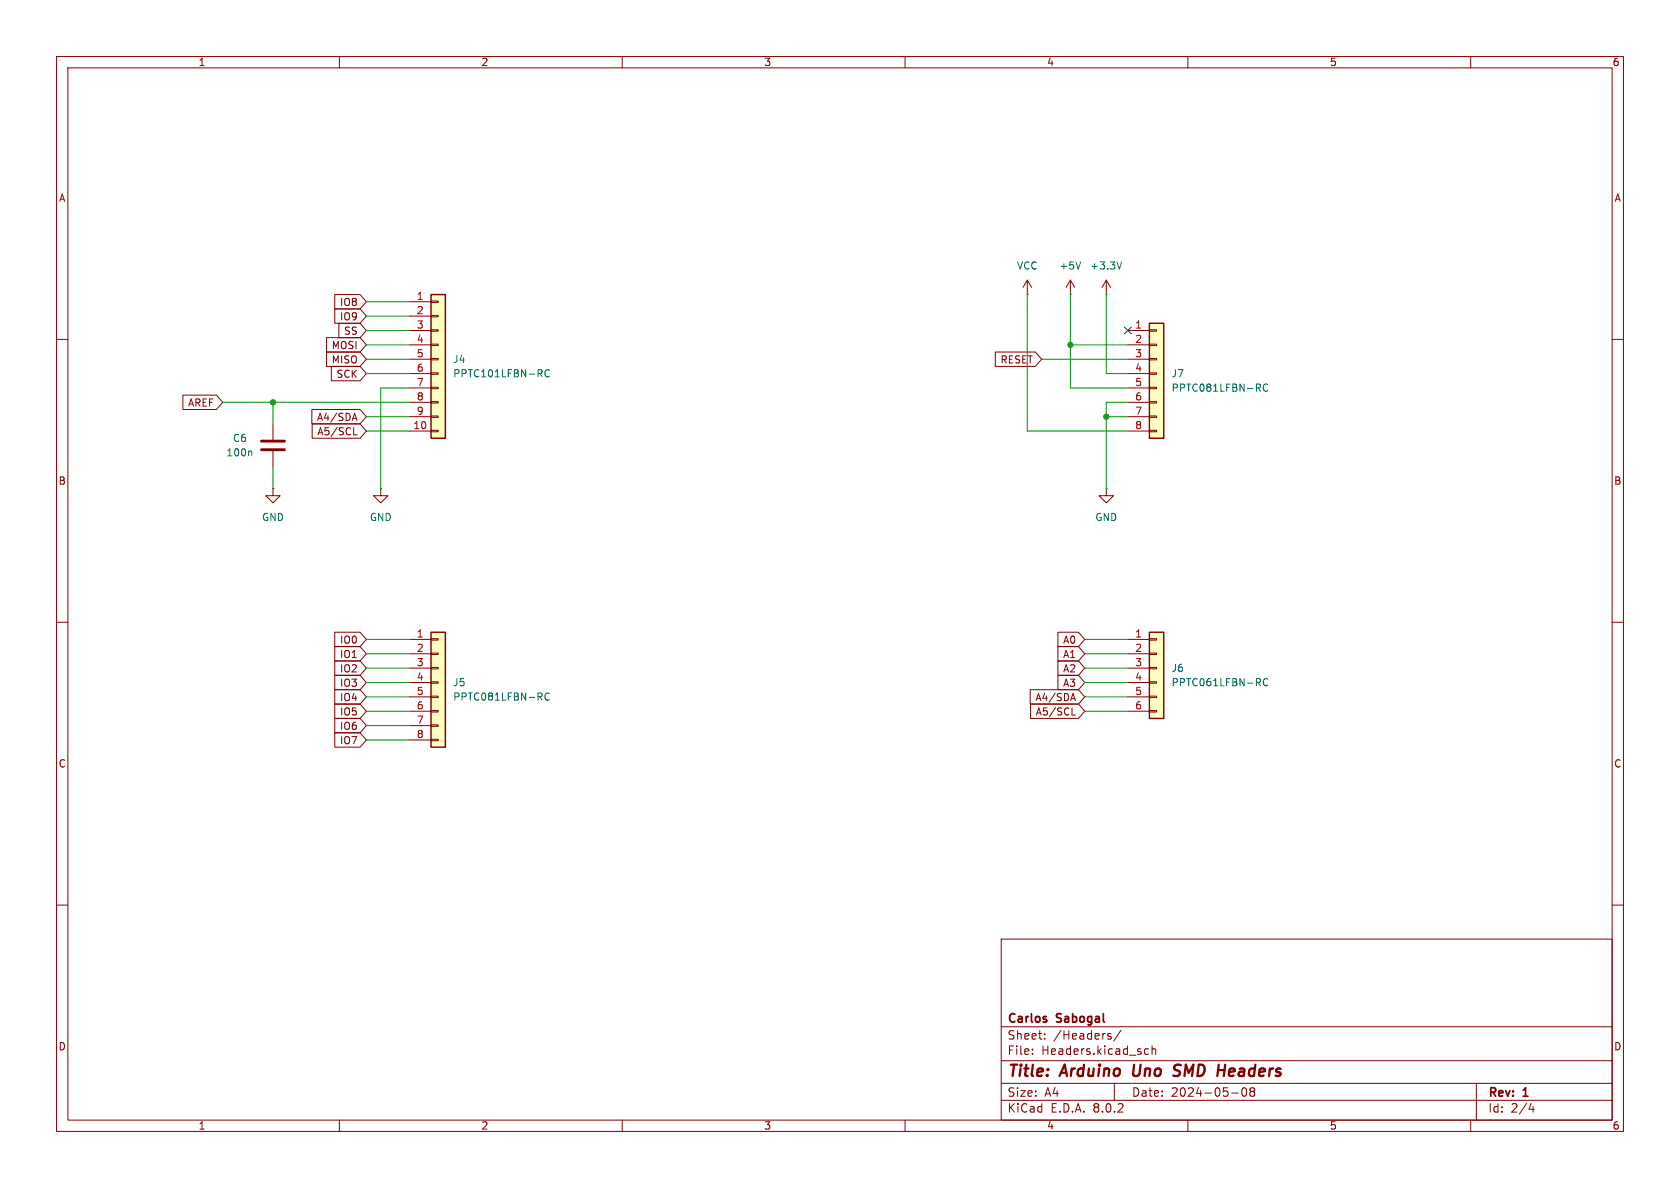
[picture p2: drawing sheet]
<svg xmlns="http://www.w3.org/2000/svg" width="297mm" height="210mm" viewBox="0 0 297 210" stroke-linecap="round" stroke-linejoin="round" font-family="sans-serif">
<g fill="none" stroke="#840000" stroke-width=".18">
<path d="M10 10h277v190h-277zM12 12h273v186h-273zM60 10v2M110 10v2M160 10v2M210 10v2M260 10v2M10 60h2M285 60h2M10 110h2M285 110h2M10 160h2"/>
<path d="M285 160h2M177 166h108v32h-108zM60 198v2M110 198v2M160 198v2M177 194.5h108M177 191.5h108M177 187.5h108M177 181.5h108M182.5 186.3v.1M182.5 185.5v.1M184.7 183.6v.1"/>
<path d="M184.7 182.8v.1M196 183.2l.4 .1 .1 .2-.3 .2h-.2M196 182.7l.4 .1M197 191.5v3M198.2 182.1l-1.3 2M202.4 186.3l.2 .1 .4-.1M203 185.5l-.4-.1-.2 .1M203.7 185.5l.2-.1 .3 .1 .1 .9M203.7 184.9v1.5M210 198v2M217.7 193.2h1.2M219.7 192.4l.2-.1a.81 .81 0 0 1 .6 .6 .81 .81 0 0 1-.3 .8l-.2 .1a.81 .81 0 0 1-.3-1.4z"/>
<path d="M221.2 192.9l-.2-.2 .2-.4 .5 .1 .1 .2-.3 .3M221.2 192.9l-.2 .3v.3l.2 .3 .5-.1 .1-.2-.1-.4-.2-.2M221.2 192.9h.3M260 198v2M261 191.5v6.5M270.7 195l-.4 1.1h.9M271 195.6v1"/>
</g>
<path d="M200.5 188.2l-.2 1.6 .3 .4M207.6 188.8l.1 .3 .8 .3M208.5 190a.85 .85 0 0 1-1.1 .1M208.5 188.2h-.5l-.4 .4M216.6 188.2l-.3 2" fill="none" stroke="#840000" stroke-width=".4"/>
<path d="M203.2 111.8h2.5v15.2h-2.5z" fill="#ffffc2"/>
<g fill="none" stroke="#840000" stroke-width=".18">
<path d="M181.6 52.1h.1M181.6 49.5l-.8 1.3M181.6 49.5v2.6M181.6 49.5l.8 1.3M48.3 74.9v2.8M48.3 79.8v2.8M48.3 86.4v1.2h1.2l-1.2 1.3-1.3-1.3h1.3M48.3 86.4h.1M67.3 86.4v1.2h1.3l-1.3 1.3-1.3-1.3h1.3M67.3 86.4h.1M195.6 86.4v1.2h1.2l-1.2 1.3-1.3-1.3h1.3M195.6 86.4h.1"/>
<path d="M199.4 113h3.8M199.4 115.6h3.8M199.4 118.1h3.8M203.2 118h1.3v.2h-1.3zM203.2 115.4h1.3v.3h-1.3zM203.2 112.9h1.3v.3h-1.3zM199.4 120.7h3.8M199.4 123.2h3.8M199.4 125.7h3.8M203.2 125.6h1.3v.3h-1.3zM203.2 123.1h1.3v.2h-1.3zM203.2 120.5h1.3v.3h-1.3z"/>
</g>
<path d="M203.2 111.8h2.5v15.2h-2.5z" fill="none" stroke="#840000" stroke-width=".25"/>
<path d="M44.3 79.7l.2 .2v.7M224.1 120.1a.6 .6 0 0 0-.8 .4 .6 .6 0 0 0 .6 .7l.2-.1" fill="none" stroke="#006464" stroke-width=".18"/>
<path d="M46.2 79.5h4.1M46.2 78h4.1" fill="none" stroke="#840000" stroke-width=".51"/>
<path d="M76.2 52.1h2.5v25.4h-2.5z" fill="#ffffc2"/>
<g fill="none" stroke="#840000" stroke-width=".18">
<path d="M72.4 53.3h3.8M72.4 55.9h3.8M72.4 58.4h3.8M76.2 58.3h1.3v.2h-1.3zM76.2 55.8h1.3v.2h-1.3zM76.2 53.2h1.3v.3h-1.3zM72.4 76.2h3.8M72.4 61h3.8M72.4 63.5h3.8M72.4 66h3.8M72.4 68.6h3.8M72.4 71.1h3.8"/>
<path d="M72.4 73.7h3.8M76.2 76.1h1.3v.2h-1.3zM76.2 73.5h1.3v.3h-1.3zM76.2 71h1.3v.2h-1.3zM76.2 68.5h1.3v.2h-1.3zM76.2 65.9h1.3v.3h-1.3zM76.2 63.4h1.3v.2h-1.3zM76.2 60.8h1.3v.3h-1.3z"/>
</g>
<path d="M76.2 52.1h2.5v25.4h-2.5z" fill="none" stroke="#840000" stroke-width=".25"/>
<path d="M97.1 65.5a.6 .6 0 0 0-.8 .4 .6 .6 0 0 0 .6 .7l.2-.1" fill="none" stroke="#006464" stroke-width=".18"/>
<path d="M203.2 57.2h2.5v20.3h-2.5z" fill="#ffffc2"/>
<g fill="none" stroke="#840000" stroke-width=".18">
<path d="M199.4 58.4h3.8M203.2 58.3h1.3v.2h-1.3zM199.4 61h3.8M199.4 63.5h3.8M199.4 66h3.8M199.4 68.6h3.8M199.4 71.1h3.8M199.4 73.7h3.8M199.4 76.2h3.8M203.2 76.1h1.3v.2h-1.3zM203.2 73.5h1.3v.3h-1.3zM203.2 71h1.3v.2h-1.3z"/>
<path d="M203.2 68.5h1.3v.2h-1.3zM203.2 65.9h1.3v.3h-1.3zM203.2 63.4h1.3v.2h-1.3zM203.2 60.8h1.3v.3h-1.3z"/>
</g>
<path d="M203.2 57.2h2.5v20.3h-2.5z" fill="none" stroke="#840000" stroke-width=".25"/>
<path d="M224.1 68a.6 .6 0 0 0-.8 .4 .6 .6 0 0 0 .6 .8l.2-.2" fill="none" stroke="#006464" stroke-width=".18"/>
<path d="M76.2 111.8h2.5v20.3h-2.5z" fill="#ffffc2"/>
<g fill="none" stroke="#840000" stroke-width=".18">
<path d="M57.7 59.7h6l1.1 1.3-1.1 1.2h-6zM59.2 54.6h4.5l1.1 1.3-1.1 1.3h-4.5zM59.2 52.1h4.5l1.1 1.2-1.1 1.3h-4.5zM59.9 57.1h3.8l1.1 1.3-1.1 1.3h-3.8zM189.2 52.1h.1M189.2 49.5l-.7 1.3M189.2 49.5v2.6M189.2 49.5l.8 1.3M195.6 52.1h.1M195.6 49.5l-.8 1.3M195.6 49.5v2.6M195.6 49.5l.7 1.3"/>
<path d="M32.3 69.8h6l1.1 1.3-1.1 1.3h-6zM55.1 72.4h8.6l1.1 1.3-1.1 1.2h-8.6zM55.2 74.9h8.5l1.1 1.3-1.1 1.3h-8.5zM57.7 62.2h6l1.1 1.3-1.1 1.3h-6zM58.6 64.8h5.1l1.1 1.2-1.1 1.3h-5.1zM62.4 74h.6M62.5 76.9h.6M62.7 73.1l.4 1.2M176 62.2h7l1.1 1.3-1.1 1.3h-7zM59.2 114.3h4.5l1.1 1.3-1.1 1.2h-4.5zM59.2 111.8h4.5l1.1 1.2-1.1 1.3h-4.5zM59.2 119.4h4.5l1.1 1.3-1.1 1.2h-4.5z"/>
<path d="M59.2 116.8h4.5l1.1 1.3-1.1 1.3h-4.5zM72.4 113h3.8M72.4 115.6h3.8M72.4 118.1h3.8M76.2 118h1.3v.2h-1.3zM76.2 115.4h1.3v.3h-1.3zM76.2 112.9h1.3v.3h-1.3zM187 116.8h3.7l1.1 1.3-1.1 1.3h-3.7zM187 111.8h3.7l1.1 1.2-1.1 1.3h-3.7zM187 114.3h3.7l1.1 1.3-1.1 1.2h-3.7zM187 119.4h3.7l1.1 1.3-1.1 1.2h-3.7zM59.2 127h4.5l1.1 1.3-1.1 1.2h-4.5z"/>
<path d="M59.2 121.9h4.5l1.1 1.3-1.1 1.3h-4.5zM59.2 124.5h4.5l1.1 1.2-1.1 1.3h-4.5zM59.2 129.5h4.5l1.1 1.3-1.1 1.3h-4.5zM72.4 120.7h3.8M72.4 123.2h3.8M72.4 125.7h3.8M72.4 128.3h3.8M72.4 130.8h3.8M76.2 130.7h1.3v.2h-1.3zM76.2 128.1h1.3v.3h-1.3zM76.2 125.6h1.3v.3h-1.3zM76.2 123.1h1.3v.2h-1.3z"/>
<path d="M76.2 120.5h1.3v.3h-1.3zM182.1 121.9h8.6l1.1 1.3-1.1 1.3h-8.6zM182.2 124.5h8.5l1.1 1.2-1.1 1.3h-8.5zM189.4 123.5h.6M189.5 126.4h.6M189.7 122.6l.4 1.3"/>
</g>
<path d="M76.2 111.8h2.5v20.3h-2.5z" fill="none" stroke="#840000" stroke-width=".25"/>
<path d="M191 46.3l-.4 1.3M198.3 46.3l-.4 1.3M97.1 122.6a.6 .6 0 0 0-.8 .4 .6 .6 0 0 0 .6 .8l.2-.2" fill="none" stroke="#006464" stroke-width=".18"/>
<g fill="none" stroke="#009600" stroke-width=".18">
<path d="M64.8 58.4h7.6M64.8 55.9h7.6M64.8 53.3h7.6M181.6 52.1v24.1h17.8M189.2 52.1v16.5h10.2M195.6 52.1v13.9h3.8M39.4 71.1h33M48.3 71.1v3.8M64.8 61h7.6M64.8 63.5h7.6M64.8 66h7.6M64.8 76.2h7.6"/>
<path d="M64.8 73.7h7.6M72.4 68.6h-5.1v17.8M184.1 63.5h15.3M189.2 61h10.2M195.6 73.7h3.8M199.4 71.1h-3.8v15.3M48.3 82.6v3.8M64.8 113h7.6M64.8 118.1h7.6M64.8 115.6h7.6M191.8 113h7.6M191.8 118.1h7.6"/>
<path d="M191.8 115.6h7.6M64.8 120.7h7.6M64.8 130.8h7.6M64.8 123.2h7.6M64.8 125.7h7.6M64.8 128.3h7.6M191.8 120.7h7.6M191.8 123.2h7.6M191.8 125.7h7.6"/>
</g>
<path d="M198.8 57.8l1.2 1.2M200 57.8l-1.2 1.2" fill="none" stroke="#000084" stroke-width=".18"/>
<g fill="#009600" stroke="#009600" stroke-width=".18">
<circle cx="48.3" cy="71.1" r=".46"/>
<circle cx="195.6" cy="73.7" r=".46"/>
<circle cx="189.2" cy="61" r=".46"/>
</g>
<g font-size="2.8" fill="#840000">
<text x="178" y="190.9">Title:</text>
<text x="187.7" y="190.9">Arduino</text>
<text x="201.1" y="190.9">Uno</text>
<text x="209.2" y="190.9">SMD</text>
<text x="217.7" y="190.9">Headers</text>
</g>
<g font-size="2.1" fill="#840000">
<text x="178" y="184">Sheet:</text>
<text x="178" y="181.2">Carlos</text>
<text x="186.2" y="184">/Headers/</text>
<text x="186.9" y="181.2">Sabogal</text>
<text x="178" y="186.7">File:</text>
<text x="184.1" y="186.7">Headers.kicad_sch</text>
<text x="178" y="196.9">KiCad</text>
<text x="178" y="194.1">Size:</text>
<text x="184.7" y="194.1">A4</text>
<text x="185.7" y="196.9">E.D.A.</text>
<text x="193.3" y="196.9">8.0.2</text>
<text x="200" y="194.1">Date:</text>
<text x="207" y="194.1">2024-05-08</text>
<text x="263" y="194.3">Rev:</text>
<text x="263" y="196.9">Id:</text>
<text x="267.1" y="196.9">2/4</text>
<text x="269.4" y="194.3">1</text>
</g>
<g font-size="1.8" fill="#840000">
<text x="35" y="11.9">1</text>
<text x="85" y="11.9">2</text>
<text x="135" y="11.9">3</text>
<text x="185" y="11.9">4</text>
<text x="235" y="11.9">5</text>
<text x="285" y="11.9">6</text>
<text x="10.3" y="35.9">A</text>
<text x="285.3" y="35.9">A</text>
<text x="60" y="56.8">IO9</text>
<text x="60" y="54.3">IO8</text>
<text x="60.7" y="59.4">SS</text>
<text x="58.5" y="61.9">MOSI</text>
<text x="58.5" y="64.5">MISO</text>
<text x="176.8" y="64.5">RESET</text>
<text x="59.4" y="67">SCK</text>
<text x="33.1" y="72.1">AREF</text>
<text x="55.9" y="74.6">A4/SDA</text>
<text x="56" y="77.2">A5/SCL</text>
<text x="10.3" y="85.9">B</text>
<text x="285.3" y="85.9">B</text>
<text x="60" y="114">IO0</text>
<text x="187.8" y="114">A0</text>
<text x="60" y="116.5">IO1</text>
<text x="60" y="119.1">IO2</text>
<text x="187.8" y="119.1">A2</text>
<text x="187.8" y="116.5">A1</text>
<text x="60" y="124.1">IO4</text>
<text x="60" y="121.6">IO3</text>
<text x="182.9" y="124.1">A4/SDA</text>
<text x="187.8" y="121.6">A3</text>
<text x="60" y="129.2">IO6</text>
<text x="60" y="126.7">IO5</text>
<text x="60" y="131.8">IO7</text>
<text x="183" y="126.7">A5/SCL</text>
<text x="10.3" y="135.9">C</text>
<text x="285.3" y="135.9">C</text>
<text x="10.3" y="185.9">D</text>
<text x="285.3" y="185.9">D</text>
<text x="35" y="199.9">1</text>
<text x="85" y="199.9">2</text>
<text x="135" y="199.9">3</text>
<text x="185" y="199.9">4</text>
<text x="235" y="199.9">5</text>
<text x="285" y="199.9">6</text>
</g>
<g font-size="1.8" fill="#006464">
<text x="179.7" y="47.9">VCC</text>
<text x="187.2" y="47.9">+5V</text>
<text x="192.6" y="47.9">+3.3V</text>
<text x="80" y="64.4">J4</text>
<text x="80" y="66.9">PPTC101LFBN-RC</text>
<text x="207" y="66.9">J7</text>
<text x="207" y="69.4">PPTC081LFBN-RC</text>
<text x="39.9" y="80.9">100n</text>
<text x="41.1" y="78.3">C6</text>
<text x="46.2" y="92.3">GND</text>
<text x="65.3" y="92.3">GND</text>
<text x="193.5" y="92.3">GND</text>
<text x="207" y="119">J6</text>
<text x="80" y="121.5">J5</text>
<text x="80" y="124.1">PPTC081LFBN-RC</text>
<text x="207" y="121.5">PPTC061LFBN-RC</text>
</g>
<g font-size="1.8" fill="#a90000">
<text x="73.6" y="53.1">1</text>
<text x="73.6" y="55.6">2</text>
<text x="73.6" y="58.2">3</text>
<text x="200.6" y="58.2">1</text>
<text x="73.6" y="60.7">4</text>
<text x="73.6" y="63.2">5</text>
<text x="73.6" y="65.8">6</text>
<text x="200.6" y="60.7">2</text>
<text x="200.6" y="63.2">3</text>
<text x="200.6" y="65.8">4</text>
<text x="73.6" y="68.3">7</text>
<text x="73.6" y="70.9">8</text>
<text x="200.6" y="68.3">5</text>
<text x="200.6" y="70.9">6</text>
<text x="73" y="75.9">10</text>
<text x="73.6" y="73.4">9</text>
<text x="200.6" y="73.4">7</text>
<text x="200.6" y="75.9">8</text>
<text x="73.6" y="112.8">1</text>
<text x="200.6" y="112.8">1</text>
<text x="73.6" y="115.3">2</text>
<text x="73.6" y="117.9">3</text>
<text x="200.6" y="115.3">2</text>
<text x="200.6" y="117.9">3</text>
<text x="73.6" y="120.4">4</text>
<text x="73.6" y="122.9">5</text>
<text x="73.6" y="125.5">6</text>
<text x="200.6" y="120.4">4</text>
<text x="200.6" y="122.9">5</text>
<text x="200.6" y="125.5">6</text>
<text x="73.6" y="128">7</text>
<text x="73.6" y="130.6">8</text>
</g>
</svg>
